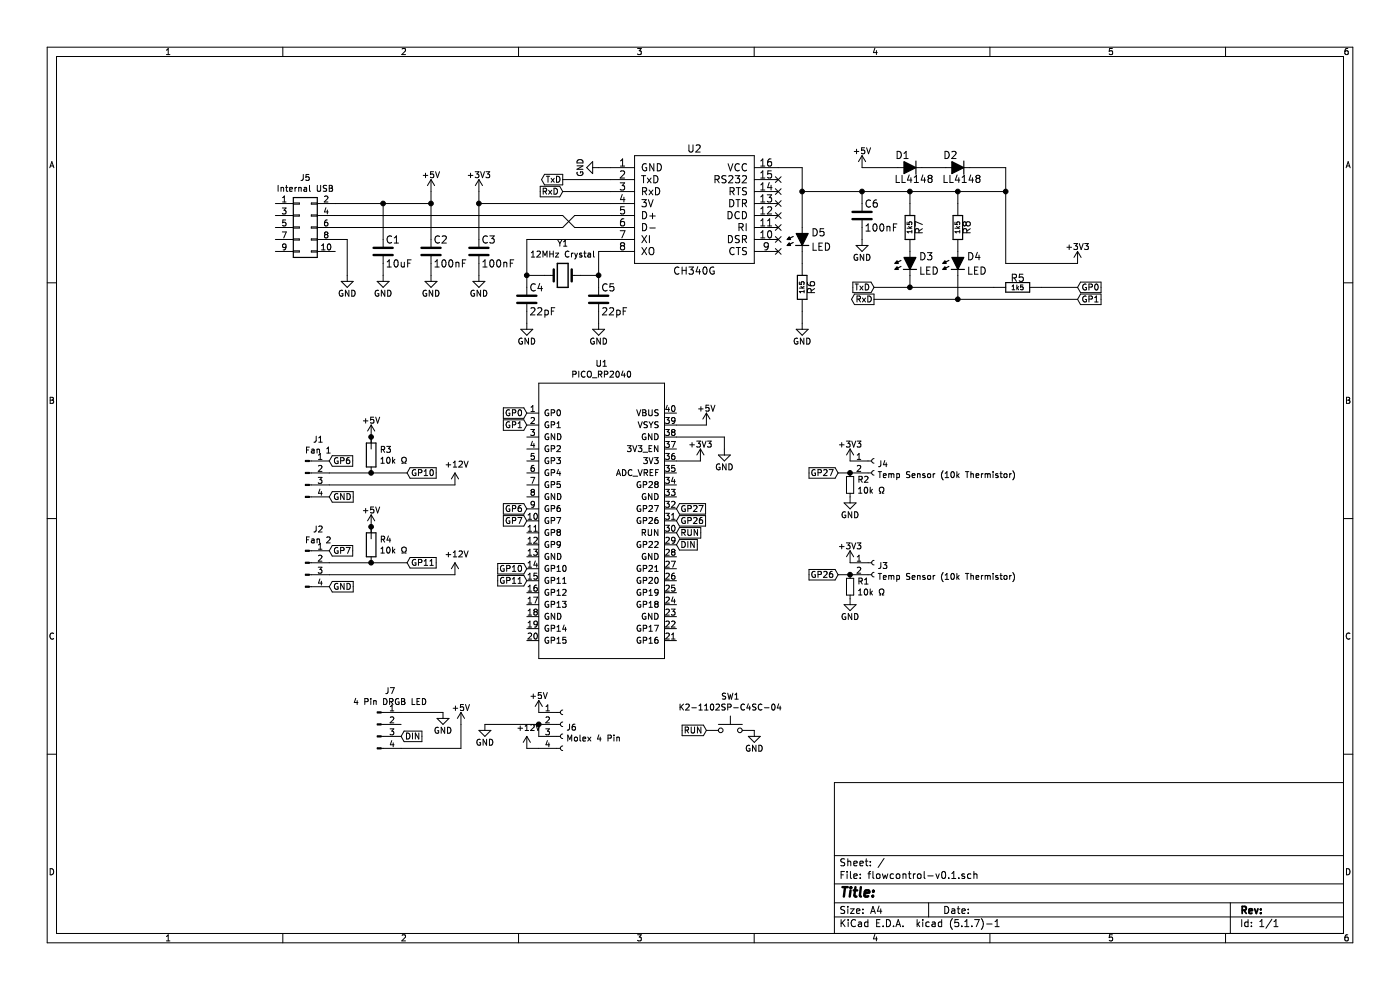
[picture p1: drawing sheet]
EESchema Schematic File Version 4
EELAYER 30 0
EELAYER END
$Descr A4 11693 8268
encoding utf-8
Sheet 1 1
Title ""
Date ""
Rev ""
Comp ""
Comment1 ""
Comment2 ""
Comment3 ""
Comment4 ""
$EndDescr
$Comp
L flowcontrol-v0.1-rescue:PICO_RP2040-Pico_rp2040 U1
U 1 1
P 5050 4400
F 0 "U1" H 5025 5765 50  0000 C CNN
F 1 "PICO_RP2040" H 5025 5674 50  0000 C CNN
F 2 "Pico:RPi_Pico_SMD_TH" H 4950 5850 50  0001 C CNN
F 3 "" H 4950 5850 50  0001 C CNN
	1    5050 4400
	1    0    0    -1  
$EndComp
$Comp
L flowcontrol-v0.1-rescue:R_Small-Device R1
U 1 1
P 7100 4900
F 0 "R1" H 7159 4946 50  0000 L CNN
F 1 "10k Ω" H 7159 4855 50  0000 L CNN
F 2 "Resistor_SMD:R_0603_1608Metric" H 7100 4900 50  0001 C CNN
F 3 "~" H 7100 4900 50  0001 C CNN
	1    7100 4900
	1    0    0    -1  
$EndComp
$Comp
L flowcontrol-v0.1-rescue:Conn_01x02_Female-Connector J3
U 1 1
P 7300 4700
F 0 "J3" H 7328 4676 50  0000 L CNN
F 1 "Temp Sensor (10k Thermistor)" H 7328 4585 50  0000 L CNN
F 2 "Connector_JST:JST_XH_B2B-XH-A_1x02_P2.50mm_Vertical" H 7300 4700 50  0001 C CNN
F 3 "~" H 7300 4700 50  0001 C CNN
	1    7300 4700
	1    0    0    -1  
$EndComp
$Comp
L flowcontrol-v0.1-rescue:R_Small-Device R2
U 1 1
P 7100 4050
F 0 "R2" H 7159 4096 50  0000 L CNN
F 1 "10k Ω" H 7159 4005 50  0000 L CNN
F 2 "Resistor_SMD:R_0603_1608Metric" H 7100 4050 50  0001 C CNN
F 3 "~" H 7100 4050 50  0001 C CNN
	1    7100 4050
	1    0    0    -1  
$EndComp
$Comp
L flowcontrol-v0.1-rescue:Conn_01x02_Female-Connector J4
U 1 1
P 7300 3850
F 0 "J4" H 7328 3826 50  0000 L CNN
F 1 "Temp Sensor (10k Thermistor)" H 7328 3735 50  0000 L CNN
F 2 "Connector_JST:JST_XH_B2B-XH-A_1x02_P2.50mm_Vertical" H 7300 3850 50  0001 C CNN
F 3 "~" H 7300 3850 50  0001 C CNN
	1    7300 3850
	1    0    0    -1  
$EndComp
Text GLabel 7000 4800 0    50   Input ~ 0
GP26
Text GLabel 7000 3950 0    50   Input ~ 0
GP27
Text GLabel 5650 4250 2    50   Input ~ 0
GP27
Text GLabel 5650 4350 2    50   Input ~ 0
GP26
$Comp
L flowcontrol-v0.1-rescue:Conn_01x04_Male-Connector J1
U 1 1
P 2550 3950
F 0 "J1" H 2658 4231 50  0000 C CNN
F 1 "Fan 1" H 2658 4140 50  0000 C CNN
F 2 "Connector_PinHeader_2.54mm:PinHeader_1x04_P2.54mm_Horizontal" H 2550 3950 50  0001 C CNN
F 3 "~" H 2550 3950 50  0001 C CNN
	1    2550 3950
	1    0    0    -1  
$EndComp
$Comp
L flowcontrol-v0.1-rescue:Conn_01x04_Male-Connector J2
U 1 1
P 2550 4700
F 0 "J2" H 2658 4981 50  0000 C CNN
F 1 "Fan 2" H 2658 4890 50  0000 C CNN
F 2 "Connector_PinHeader_2.54mm:PinHeader_1x04_P2.54mm_Horizontal" H 2550 4700 50  0001 C CNN
F 3 "~" H 2550 4700 50  0001 C CNN
	1    2550 4700
	1    0    0    -1  
$EndComp
Text GLabel 2750 4150 2    50   Input ~ 0
GND
Text GLabel 2750 4900 2    50   Input ~ 0
GND
Text GLabel 2750 3850 2    50   Input ~ 0
GP6
Text GLabel 2750 4600 2    50   Input ~ 0
GP7
Text GLabel 4400 4250 0    50   Input ~ 0
GP6
Text GLabel 4400 4350 0    50   Input ~ 0
GP7
Text GLabel 4400 3450 0    50   Input ~ 0
GP0
Text GLabel 4400 3550 0    50   Input ~ 0
GP1
$Comp
L flowcontrol-v0.1-rescue:Conn_01x04_Female-Connector J6
U 1 1
P 4700 6050
F 0 "J6" H 4728 6026 50  0000 L CNN
F 1 "Molex 4 Pin" H 4728 5935 50  0000 L CNN
F 2 "Connector_TE-Connectivity:TE_MATE-N-LOK_350211-1_1x04_P5.08mm_Vertical" H 4700 6050 50  0001 C CNN
F 3 "~" H 4700 6050 50  0001 C CNN
	1    4700 6050
	1    0    0    -1  
$EndComp
Wire Wire Line
	7000 3950 7100 3950
Connection ~ 7100 3950
Wire Wire Line
	7000 4800 7100 4800
Connection ~ 7100 4800
$Comp
L flowcontrol-v0.1-rescue:Conn_01x04_Male-Connector J7
U 1 1
P 3150 6050
F 0 "J7" H 3258 6331 50  0000 C CNN
F 1 "4 Pin DRGB LED" H 3258 6240 50  0000 C CNN
F 2 "Connector_PinHeader_2.54mm:PinHeader_1x04_P2.54mm_Vertical" H 3150 6050 50  0001 C CNN
F 3 "~" H 3150 6050 50  0001 C CNN
	1    3150 6050
	1    0    0    -1  
$EndComp
Text GLabel 3350 6150 2    50   Input ~ 0
DIN
Text GLabel 5650 4550 2    50   Input ~ 0
DIN
$Comp
L flowcontrol-v0.1-rescue:R-Device R3
U 1 1
P 3100 3800
F 0 "R3" H 3170 3846 50  0000 L CNN
F 1 "10k Ω" H 3170 3755 50  0000 L CNN
F 2 "Resistor_SMD:R_0603_1608Metric" V 3030 3800 50  0001 C CNN
F 3 "~" H 3100 3800 50  0001 C CNN
	1    3100 3800
	1    0    0    -1  
$EndComp
$Comp
L flowcontrol-v0.1-rescue:R-Device R4
U 1 1
P 3100 4550
F 0 "R4" H 3170 4596 50  0000 L CNN
F 1 "10k Ω" H 3170 4505 50  0000 L CNN
F 2 "Resistor_SMD:R_0603_1608Metric" V 3030 4550 50  0001 C CNN
F 3 "~" H 3100 4550 50  0001 C CNN
	1    3100 4550
	1    0    0    -1  
$EndComp
Wire Wire Line
	2750 3950 3100 3950
Wire Wire Line
	2750 4700 3100 4700
Text GLabel 3400 3950 2    50   Input ~ 0
GP10
Text GLabel 3400 4700 2    50   Input ~ 0
GP11
Connection ~ 3100 4700
Wire Wire Line
	3100 4700 3400 4700
Wire Wire Line
	3400 3950 3100 3950
Connection ~ 3100 3950
Text GLabel 4400 4750 0    50   Input ~ 0
GP10
Text GLabel 4400 4850 0    50   Input ~ 0
GP11
$Comp
L flowcontrol-v0.1-rescue:CH340G-CH340G_D-SUN-V3.0-rescue U2
U 1 1
P 5800 1800
F 0 "U2" H 5800 2360 60  0000 C CNN
F 1 "CH340G" H 5800 1340 60  0000 C CNN
F 2 "Package_SO:SOIC-16_3.9x9.9mm_P1.27mm" H 5800 1250 40  0001 C CNN
F 3 "" H 5800 1800 60  0000 C CNN
	1    5800 1800
	1    0    0    -1  
$EndComp
$Comp
L flowcontrol-v0.1-rescue:diode-CH340G_D-SUN-V3.0-rescue D1
U 1 1
P 7600 1400
F 0 "D1" V 7700 1400 60  0000 L CNN
F 1 "LL4148" V 7500 1200 60  0000 L CNN
F 2 "Diode_SMD:D_SMA" H 7675 1250 40  0001 L CNN
F 3 "" H 7600 1400 60  0000 C CNN
	1    7600 1400
	0    -1   -1   0   
$EndComp
$Comp
L flowcontrol-v0.1-rescue:C-CH340G_D-SUN-V3.0-rescue C2
U 1 1
P 3600 2100
F 0 "C2" H 3620 2200 60  0000 L CNN
F 1 "100nF" H 3620 2000 60  0000 L CNN
F 2 "Capacitor_SMD:C_0603_1608Metric" H 3620 1910 40  0001 L CNN
F 3 "" H 3600 2100 60  0000 C CNN
	1    3600 2100
	1    0    0    -1  
$EndComp
$Comp
L flowcontrol-v0.1-rescue:R-CH340G_D-SUN-V3.0-rescue R6
U 1 1
P 6700 2400
F 0 "R6" H 6700 2480 60  0000 C CNN
F 1 "1k5" H 6700 2400 40  0000 C CNN
F 2 "Resistor_SMD:R_0603_1608Metric" H 6700 2340 40  0001 C CNN
F 3 "" H 6700 2400 60  0000 C CNN
	1    6700 2400
	0    1    1    0   
$EndComp
$Comp
L flowcontrol-v0.1-rescue:diode_LED-CH340G_D-SUN-V3.0-rescue D5
U 1 1
P 6700 2000
F 0 "D5" H 6775 2060 60  0000 L CNN
F 1 "LED" H 6775 1940 60  0000 L CNN
F 2 "Diode_SMD:D_SMA" H 6775 1850 40  0001 L CNN
F 3 "" H 6700 2000 60  0000 C CNN
	1    6700 2000
	1    0    0    -1  
$EndComp
$Comp
L flowcontrol-v0.1-rescue:C-CH340G_D-SUN-V3.0-rescue C1
U 1 1
P 3200 2100
F 0 "C1" H 3220 2200 60  0000 L CNN
F 1 "10uF" H 3220 2000 60  0000 L CNN
F 2 "Capacitor_SMD:C_0603_1608Metric" H 3220 1910 40  0001 L CNN
F 3 "" H 3200 2100 60  0000 C CNN
	1    3200 2100
	1    0    0    -1  
$EndComp
$Comp
L flowcontrol-v0.1-rescue:GND-CH340G_D-SUN-V3.0-rescue #PWR0101
U 1 1
P 2900 2300
F 0 "#PWR0101" H 2900 2050 50  0001 C CNN
F 1 "GND" H 2900 2150 50  0000 C CNN
F 2 "" H 2900 2300 60  0000 C CNN
F 3 "" H 2900 2300 60  0000 C CNN
	1    2900 2300
	1    0    0    -1  
$EndComp
$Comp
L flowcontrol-v0.1-rescue:GND-CH340G_D-SUN-V3.0-rescue #PWR0102
U 1 1
P 3200 2300
F 0 "#PWR0102" H 3200 2050 50  0001 C CNN
F 1 "GND" H 3200 2150 50  0000 C CNN
F 2 "" H 3200 2300 60  0000 C CNN
F 3 "" H 3200 2300 60  0000 C CNN
	1    3200 2300
	1    0    0    -1  
$EndComp
$Comp
L flowcontrol-v0.1-rescue:GND-CH340G_D-SUN-V3.0-rescue #PWR0103
U 1 1
P 3600 2300
F 0 "#PWR0103" H 3600 2050 50  0001 C CNN
F 1 "GND" H 3600 2150 50  0000 C CNN
F 2 "" H 3600 2300 60  0000 C CNN
F 3 "" H 3600 2300 60  0000 C CNN
	1    3600 2300
	1    0    0    -1  
$EndComp
$Comp
L flowcontrol-v0.1-rescue:C-CH340G_D-SUN-V3.0-rescue C4
U 1 1
P 4400 2500
F 0 "C4" H 4420 2600 60  0000 L CNN
F 1 "22pF" H 4420 2400 60  0000 L CNN
F 2 "Capacitor_SMD:C_0603_1608Metric" H 4420 2310 40  0001 L CNN
F 3 "" H 4400 2500 60  0000 C CNN
	1    4400 2500
	1    0    0    -1  
$EndComp
$Comp
L flowcontrol-v0.1-rescue:C-CH340G_D-SUN-V3.0-rescue C5
U 1 1
P 5000 2500
F 0 "C5" H 5020 2600 60  0000 L CNN
F 1 "22pF" H 5020 2400 60  0000 L CNN
F 2 "Capacitor_SMD:C_0603_1608Metric" H 5020 2310 40  0001 L CNN
F 3 "" H 5000 2500 60  0000 C CNN
	1    5000 2500
	1    0    0    -1  
$EndComp
$Comp
L flowcontrol-v0.1-rescue:GND-CH340G_D-SUN-V3.0-rescue #PWR0104
U 1 1
P 4400 2700
F 0 "#PWR0104" H 4400 2450 50  0001 C CNN
F 1 "GND" H 4400 2550 50  0000 C CNN
F 2 "" H 4400 2700 60  0000 C CNN
F 3 "" H 4400 2700 60  0000 C CNN
	1    4400 2700
	1    0    0    -1  
$EndComp
$Comp
L flowcontrol-v0.1-rescue:GND-CH340G_D-SUN-V3.0-rescue #PWR0105
U 1 1
P 5000 2700
F 0 "#PWR0105" H 5000 2450 50  0001 C CNN
F 1 "GND" H 5000 2550 50  0000 C CNN
F 2 "" H 5000 2700 60  0000 C CNN
F 3 "" H 5000 2700 60  0000 C CNN
	1    5000 2700
	1    0    0    -1  
$EndComp
$Comp
L flowcontrol-v0.1-rescue:diode-CH340G_D-SUN-V3.0-rescue D2
U 1 1
P 8000 1400
F 0 "D2" V 8100 1400 60  0000 L CNN
F 1 "LL4148" V 7900 1200 60  0000 L CNN
F 2 "Diode_SMD:D_SMA" H 8075 1250 40  0001 L CNN
F 3 "" H 8000 1400 60  0000 C CNN
	1    8000 1400
	0    -1   -1   0   
$EndComp
$Comp
L flowcontrol-v0.1-rescue:+5V-CH340G_D-SUN-V3.0-rescue #PWR0106
U 1 1
P 3600 1600
F 0 "#PWR0106" H 3600 1450 50  0001 C CNN
F 1 "+5V" H 3600 1740 50  0000 C CNN
F 2 "" H 3600 1600 60  0000 C CNN
F 3 "" H 3600 1600 60  0000 C CNN
	1    3600 1600
	1    0    0    -1  
$EndComp
$Comp
L flowcontrol-v0.1-rescue:+5V-CH340G_D-SUN-V3.0-rescue #PWR0107
U 1 1
P 7200 1400
F 0 "#PWR0107" H 7200 1250 50  0001 C CNN
F 1 "+5V" H 7200 1540 50  0000 C CNN
F 2 "" H 7200 1400 60  0000 C CNN
F 3 "" H 7200 1400 60  0000 C CNN
	1    7200 1400
	1    0    0    -1  
$EndComp
$Comp
L flowcontrol-v0.1-rescue:R-CH340G_D-SUN-V3.0-rescue R7
U 1 1
P 7600 1900
F 0 "R7" H 7600 1980 60  0000 C CNN
F 1 "1k5" H 7600 1900 40  0000 C CNN
F 2 "Resistor_SMD:R_0603_1608Metric" H 7600 1840 40  0001 C CNN
F 3 "" H 7600 1900 60  0000 C CNN
	1    7600 1900
	0    1    1    0   
$EndComp
$Comp
L flowcontrol-v0.1-rescue:diode_LED-CH340G_D-SUN-V3.0-rescue D3
U 1 1
P 7600 2200
F 0 "D3" H 7675 2260 60  0000 L CNN
F 1 "LED" H 7675 2140 60  0000 L CNN
F 2 "Diode_SMD:D_SMA" H 7675 2050 40  0001 L CNN
F 3 "" H 7600 2200 60  0000 C CNN
	1    7600 2200
	1    0    0    -1  
$EndComp
$Comp
L flowcontrol-v0.1-rescue:R-CH340G_D-SUN-V3.0-rescue R8
U 1 1
P 8000 1900
F 0 "R8" H 8000 1980 60  0000 C CNN
F 1 "1k5" H 8000 1900 40  0000 C CNN
F 2 "Resistor_SMD:R_0603_1608Metric" H 8000 1840 40  0001 C CNN
F 3 "" H 8000 1900 60  0000 C CNN
	1    8000 1900
	0    1    1    0   
$EndComp
$Comp
L flowcontrol-v0.1-rescue:diode_LED-CH340G_D-SUN-V3.0-rescue D4
U 1 1
P 8000 2200
F 0 "D4" H 8075 2260 60  0000 L CNN
F 1 "LED" H 8075 2140 60  0000 L CNN
F 2 "Diode_SMD:D_SMA" H 8075 2050 40  0001 L CNN
F 3 "" H 8000 2200 60  0000 C CNN
	1    8000 2200
	1    0    0    -1  
$EndComp
$Comp
L flowcontrol-v0.1-rescue:+3V3-CH340G_D-SUN-V3.0-rescue #PWR0108
U 1 1
P 4000 1600
F 0 "#PWR0108" H 4000 1450 50  0001 C CNN
F 1 "+3V3" H 4000 1740 50  0000 C CNN
F 2 "" H 4000 1600 60  0000 C CNN
F 3 "" H 4000 1600 60  0000 C CNN
	1    4000 1600
	1    0    0    -1  
$EndComp
$Comp
L flowcontrol-v0.1-rescue:+3V3-CH340G_D-SUN-V3.0-rescue #PWR0109
U 1 1
P 9000 2200
F 0 "#PWR0109" H 9000 2050 50  0001 C CNN
F 1 "+3V3" H 9000 2340 50  0000 C CNN
F 2 "" H 9000 2200 60  0000 C CNN
F 3 "" H 9000 2200 60  0000 C CNN
	1    9000 2200
	1    0    0    -1  
$EndComp
$Comp
L flowcontrol-v0.1-rescue:GND-CH340G_D-SUN-V3.0-rescue #PWR0110
U 1 1
P 6700 2700
F 0 "#PWR0110" H 6700 2450 50  0001 C CNN
F 1 "GND" H 6700 2550 50  0000 C CNN
F 2 "" H 6700 2700 60  0000 C CNN
F 3 "" H 6700 2700 60  0000 C CNN
	1    6700 2700
	1    0    0    -1  
$EndComp
$Comp
L flowcontrol-v0.1-rescue:GND-CH340G_D-SUN-V3.0-rescue #PWR0111
U 1 1
P 6050 3750
F 0 "#PWR0111" H 6050 3500 50  0001 C CNN
F 1 "GND" H 6050 3600 50  0000 C CNN
F 2 "" H 6050 3750 60  0000 C CNN
F 3 "" H 6050 3750 60  0000 C CNN
	1    6050 3750
	1    0    0    -1  
$EndComp
$Comp
L flowcontrol-v0.1-rescue:R-CH340G_D-SUN-V3.0-rescue R5
U 1 1
P 8500 2400
F 0 "R5" H 8500 2480 60  0000 C CNN
F 1 "1k5" H 8500 2400 40  0000 C CNN
F 2 "Resistor_SMD:R_0603_1608Metric" H 8500 2340 40  0001 C CNN
F 3 "" H 8500 2400 60  0000 C CNN
	1    8500 2400
	1    0    0    -1  
$EndComp
NoConn ~ 6500 1500
NoConn ~ 6500 1600
NoConn ~ 6500 1700
NoConn ~ 6500 1800
NoConn ~ 6500 1900
NoConn ~ 6500 2000
NoConn ~ 6500 2100
$Comp
L flowcontrol-v0.1-rescue:C-CH340G_D-SUN-V3.0-rescue C3
U 1 1
P 4000 2100
F 0 "C3" H 4020 2200 60  0000 L CNN
F 1 "100nF" H 4020 2000 60  0000 L CNN
F 2 "Capacitor_SMD:C_0603_1608Metric" H 4020 1910 40  0001 L CNN
F 3 "" H 4000 2100 60  0000 C CNN
	1    4000 2100
	1    0    0    -1  
$EndComp
$Comp
L flowcontrol-v0.1-rescue:GND-CH340G_D-SUN-V3.0-rescue #PWR0112
U 1 1
P 4000 2300
F 0 "#PWR0112" H 4000 2050 50  0001 C CNN
F 1 "GND" H 4000 2150 50  0000 C CNN
F 2 "" H 4000 2300 60  0000 C CNN
F 3 "" H 4000 2300 60  0000 C CNN
	1    4000 2300
	1    0    0    -1  
$EndComp
$Comp
L flowcontrol-v0.1-rescue:GND-CH340G_D-SUN-V3.0-rescue #PWR0113
U 1 1
P 5000 1400
F 0 "#PWR0113" H 5000 1150 50  0001 C CNN
F 1 "GND" H 5000 1250 50  0000 C CNN
F 2 "" H 5000 1400 60  0000 C CNN
F 3 "" H 5000 1400 60  0000 C CNN
	1    5000 1400
	0    1    1    0   
$EndComp
Text GLabel 4700 1500 0    50   Output ~ 0
TxD
Text GLabel 7300 2500 0    50   Output ~ 0
RxD
Text GLabel 7300 2400 0    50   Input ~ 0
TxD
Text GLabel 4700 1600 0    50   Input ~ 0
RxD
$Comp
L flowcontrol-v0.1-rescue:C-CH340G_D-SUN-V3.0-rescue C6
U 1 1
P 7200 1800
F 0 "C6" H 7220 1900 60  0000 L CNN
F 1 "100nF" H 7220 1700 60  0000 L CNN
F 2 "Capacitor_SMD:C_0603_1608Metric" H 7220 1610 40  0001 L CNN
F 3 "" H 7200 1800 60  0000 C CNN
	1    7200 1800
	1    0    0    -1  
$EndComp
$Comp
L flowcontrol-v0.1-rescue:GND-CH340G_D-SUN-V3.0-rescue #PWR0114
U 1 1
P 7200 2000
F 0 "#PWR0114" H 7200 1750 50  0001 C CNN
F 1 "GND" H 7200 1850 50  0000 C CNN
F 2 "" H 7200 2000 60  0000 C CNN
F 3 "" H 7200 2000 60  0000 C CNN
	1    7200 2000
	1    0    0    -1  
$EndComp
Wire Wire Line
	2800 1700 3200 1700
Wire Wire Line
	3600 1600 3600 1700
Wire Wire Line
	3200 2000 3200 1700
Connection ~ 3200 1700
Wire Wire Line
	3600 2300 3600 2200
Wire Wire Line
	3200 2300 3200 2200
Wire Wire Line
	2800 1800 4700 1800
Wire Wire Line
	2800 1900 4700 1900
Wire Wire Line
	4700 1900 4800 1800
Wire Wire Line
	4700 1800 4800 1900
Wire Wire Line
	4800 1800 5100 1800
Wire Wire Line
	4800 1900 5100 1900
Wire Wire Line
	5100 2100 5000 2100
Wire Wire Line
	4400 2000 4400 2300
Wire Wire Line
	4400 2000 5100 2000
Connection ~ 4400 2300
Wire Wire Line
	4400 2600 4400 2700
Wire Wire Line
	5000 2600 5000 2700
Wire Wire Line
	7700 1400 7900 1400
Wire Wire Line
	7200 1400 7500 1400
Wire Wire Line
	8100 1400 8400 1400
Wire Wire Line
	6700 1600 7200 1600
Wire Wire Line
	6700 1400 6700 1600
Wire Wire Line
	6700 1400 6500 1400
Wire Wire Line
	6700 2200 6700 2100
Wire Wire Line
	8000 1600 8000 1700
Wire Wire Line
	7600 1700 7600 1600
Connection ~ 7600 1600
Wire Wire Line
	7600 2300 7600 2400
Wire Wire Line
	8000 2300 8000 2500
Wire Wire Line
	4000 1700 5100 1700
Wire Wire Line
	4000 1600 4000 1700
Wire Wire Line
	8400 2200 9000 2200
Wire Wire Line
	8400 1400 8400 1600
Connection ~ 8000 1600
Wire Wire Line
	6050 3650 6050 3750
Wire Wire Line
	6700 2700 6700 2600
Wire Wire Line
	7300 2500 8000 2500
Wire Wire Line
	9000 2400 8700 2400
Wire Wire Line
	7300 2400 7600 2400
Connection ~ 7600 2400
Connection ~ 8000 2500
Connection ~ 3600 1700
Wire Wire Line
	4000 2300 4000 2200
Connection ~ 4000 1700
Wire Wire Line
	5000 1400 5100 1400
Wire Wire Line
	5100 1500 4700 1500
Wire Wire Line
	5100 1600 4700 1600
Connection ~ 6700 1600
Connection ~ 8400 1600
Wire Wire Line
	7200 2000 7200 1900
Wire Wire Line
	7200 1700 7200 1600
Connection ~ 7200 1600
Wire Wire Line
	3200 1700 3600 1700
Wire Wire Line
	4400 2300 4400 2400
Wire Wire Line
	7600 1600 8000 1600
Wire Wire Line
	8000 1600 8400 1600
Wire Wire Line
	7600 2400 8300 2400
Wire Wire Line
	8000 2500 9000 2500
Wire Wire Line
	3600 1700 3600 2000
Wire Wire Line
	4000 1700 4000 2000
Wire Wire Line
	6700 1600 6700 1900
Wire Wire Line
	8400 1600 8400 2200
Wire Wire Line
	7200 1600 7600 1600
Wire Wire Line
	5650 3650 6050 3650
Text GLabel 9000 2400 2    50   Input ~ 0
GP0
Text GLabel 9000 2500 2    50   Input ~ 0
GP1
$Comp
L flowcontrol-v0.1-rescue:+5V-CH340G_D-SUN-V3.0-rescue #PWR0115
U 1 1
P 5900 3550
F 0 "#PWR0115" H 5900 3400 50  0001 C CNN
F 1 "+5V" H 5900 3690 50  0000 C CNN
F 2 "" H 5900 3550 60  0000 C CNN
F 3 "" H 5900 3550 60  0000 C CNN
	1    5900 3550
	1    0    0    -1  
$EndComp
$Comp
L flowcontrol-v0.1-rescue:+3V3-CH340G_D-SUN-V3.0-rescue #PWR0116
U 1 1
P 5850 3850
F 0 "#PWR0116" H 5850 3700 50  0001 C CNN
F 1 "+3V3" H 5850 3990 50  0000 C CNN
F 2 "" H 5850 3850 60  0000 C CNN
F 3 "" H 5850 3850 60  0000 C CNN
	1    5850 3850
	1    0    0    -1  
$EndComp
Wire Wire Line
	5650 3850 5850 3850
Wire Wire Line
	5650 3550 5900 3550
$Comp
L flowcontrol-v0.1-rescue:+3V3-CH340G_D-SUN-V3.0-rescue #PWR0117
U 1 1
P 7100 3850
F 0 "#PWR0117" H 7100 3700 50  0001 C CNN
F 1 "+3V3" H 7100 3990 50  0000 C CNN
F 2 "" H 7100 3850 60  0000 C CNN
F 3 "" H 7100 3850 60  0000 C CNN
	1    7100 3850
	1    0    0    -1  
$EndComp
$Comp
L flowcontrol-v0.1-rescue:+3V3-CH340G_D-SUN-V3.0-rescue #PWR0118
U 1 1
P 7100 4700
F 0 "#PWR0118" H 7100 4550 50  0001 C CNN
F 1 "+3V3" H 7100 4840 50  0000 C CNN
F 2 "" H 7100 4700 60  0000 C CNN
F 3 "" H 7100 4700 60  0000 C CNN
	1    7100 4700
	1    0    0    -1  
$EndComp
$Comp
L flowcontrol-v0.1-rescue:GND-CH340G_D-SUN-V3.0-rescue #PWR0119
U 1 1
P 7100 4150
F 0 "#PWR0119" H 7100 3900 50  0001 C CNN
F 1 "GND" H 7100 4000 50  0000 C CNN
F 2 "" H 7100 4150 60  0000 C CNN
F 3 "" H 7100 4150 60  0000 C CNN
	1    7100 4150
	1    0    0    -1  
$EndComp
$Comp
L flowcontrol-v0.1-rescue:GND-CH340G_D-SUN-V3.0-rescue #PWR0120
U 1 1
P 7100 5000
F 0 "#PWR0120" H 7100 4750 50  0001 C CNN
F 1 "GND" H 7100 4850 50  0000 C CNN
F 2 "" H 7100 5000 60  0000 C CNN
F 3 "" H 7100 5000 60  0000 C CNN
	1    7100 5000
	1    0    0    -1  
$EndComp
$Comp
L flowcontrol-v0.1-rescue:GND-CH340G_D-SUN-V3.0-rescue #PWR0121
U 1 1
P 4050 6050
F 0 "#PWR0121" H 4050 5800 50  0001 C CNN
F 1 "GND" H 4050 5900 50  0000 C CNN
F 2 "" H 4050 6050 60  0000 C CNN
F 3 "" H 4050 6050 60  0000 C CNN
	1    4050 6050
	1    0    0    -1  
$EndComp
Wire Wire Line
	4500 6150 4500 6050
$Comp
L flowcontrol-v0.1-rescue:+5V-CH340G_D-SUN-V3.0-rescue #PWR0122
U 1 1
P 4500 5950
F 0 "#PWR0122" H 4500 5800 50  0001 C CNN
F 1 "+5V" H 4500 6090 50  0000 C CNN
F 2 "" H 4500 5950 60  0000 C CNN
F 3 "" H 4500 5950 60  0000 C CNN
	1    4500 5950
	1    0    0    -1  
$EndComp
Wire Wire Line
	4050 6050 4500 6050
Connection ~ 4500 6050
Wire Wire Line
	4400 6250 4500 6250
$Comp
L flowcontrol-v0.1-rescue:+5V-CH340G_D-SUN-V3.0-rescue #PWR0123
U 1 1
P 3100 3650
F 0 "#PWR0123" H 3100 3500 50  0001 C CNN
F 1 "+5V" H 3100 3790 50  0000 C CNN
F 2 "" H 3100 3650 60  0000 C CNN
F 3 "" H 3100 3650 60  0000 C CNN
	1    3100 3650
	1    0    0    -1  
$EndComp
Wire Wire Line
	3100 3650 3100 3750
$Comp
L flowcontrol-v0.1-rescue:+5V-CH340G_D-SUN-V3.0-rescue #PWR0124
U 1 1
P 3100 4400
F 0 "#PWR0124" H 3100 4250 50  0001 C CNN
F 1 "+5V" H 3100 4540 50  0000 C CNN
F 2 "" H 3100 4400 60  0000 C CNN
F 3 "" H 3100 4400 60  0000 C CNN
	1    3100 4400
	1    0    0    -1  
$EndComp
Wire Wire Line
	3100 4400 3100 4500
Connection ~ 3100 4400
Connection ~ 3100 3650
Text GLabel 5900 6100 0    50   Input ~ 0
RUN
$Comp
L flowcontrol-v0.1-rescue:GND-CH340G_D-SUN-V3.0-rescue #PWR0125
U 1 1
P 6300 6100
F 0 "#PWR0125" H 6300 5850 50  0001 C CNN
F 1 "GND" H 6300 5950 50  0000 C CNN
F 2 "" H 6300 6100 60  0000 C CNN
F 3 "" H 6300 6100 60  0000 C CNN
	1    6300 6100
	1    0    0    -1  
$EndComp
Wire Wire Line
	2800 2000 2900 2000
$Comp
L Connector_Generic:Conn_02x05_Odd_Even J5
U 1 1
P 2500 1900
F 0 "J5" H 2550 2317 50  0000 C CNN
F 1 "Internal USB" H 2550 2226 50  0000 C CNN
F 2 "Connector_PinSocket_2.54mm:PinSocket_2x05_P2.54mm_Vertical" H 2500 1900 50  0001 C CNN
F 3 "~" H 2500 1900 50  0001 C CNN
	1    2500 1900
	1    0    0    -1  
$EndComp
Wire Wire Line
	2900 2000 2900 2300
$Comp
L flowcontrol-v0.1-rescue:GND-CH340G_D-SUN-V3.0-rescue #PWR0126
U 1 1
P 3700 5950
F 0 "#PWR0126" H 3700 5700 50  0001 C CNN
F 1 "GND" H 3700 5800 50  0000 C CNN
F 2 "" H 3700 5950 60  0000 C CNN
F 3 "" H 3700 5950 60  0000 C CNN
	1    3700 5950
	1    0    0    -1  
$EndComp
Wire Wire Line
	3350 5950 3700 5950
Text GLabel 5650 4450 2    50   Input ~ 0
RUN
Wire Wire Line
	5000 2300 5000 2400
Wire Wire Line
	5000 2300 5000 2100
Connection ~ 5000 2300
$Comp
L Device:Crystal Y1
U 1 1
P 4700 2300
F 0 "Y1" H 4700 2568 50  0000 C CNN
F 1 "12MHz Crystal" H 4700 2477 50  0000 C CNN
F 2 "Crystal:Crystal_SMD_HC49-SD" H 4700 2300 50  0001 C CNN
F 3 "~" H 4700 2300 50  0001 C CNN
	1    4700 2300
	1    0    0    -1  
$EndComp
Wire Wire Line
	4400 2300 4550 2300
Wire Wire Line
	4850 2300 5000 2300
$Comp
L flowcontrol-v0.1-rescue:+5V-CH340G_D-SUN-V3.0-rescue #PWR0127
U 1 1
P 3850 6050
F 0 "#PWR0127" H 3850 5900 50  0001 C CNN
F 1 "+5V" H 3850 6190 50  0000 C CNN
F 2 "" H 3850 6050 60  0000 C CNN
F 3 "" H 3850 6050 60  0000 C CNN
	1    3850 6050
	1    0    0    -1  
$EndComp
Wire Wire Line
	3350 6250 3850 6250
Wire Wire Line
	3850 6250 3850 6050
$Comp
L power:+12V #PWR0128
U 1 1
P 3800 4050
F 0 "#PWR0128" H 3800 3900 50  0001 C CNN
F 1 "+12V" H 3815 4223 50  0000 C CNN
F 2 "" H 3800 4050 50  0001 C CNN
F 3 "" H 3800 4050 50  0001 C CNN
	1    3800 4050
	1    0    0    -1  
$EndComp
Wire Wire Line
	3800 4050 2750 4050
$Comp
L power:+12V #PWR0129
U 1 1
P 3800 4800
F 0 "#PWR0129" H 3800 4650 50  0001 C CNN
F 1 "+12V" H 3815 4973 50  0000 C CNN
F 2 "" H 3800 4800 50  0001 C CNN
F 3 "" H 3800 4800 50  0001 C CNN
	1    3800 4800
	1    0    0    -1  
$EndComp
Wire Wire Line
	3800 4800 2750 4800
$Comp
L power:+12V #PWR0130
U 1 1
P 4400 6250
F 0 "#PWR0130" H 4400 6100 50  0001 C CNN
F 1 "+12V" H 4415 6423 50  0000 C CNN
F 2 "" H 4400 6250 50  0001 C CNN
F 3 "" H 4400 6250 50  0001 C CNN
	1    4400 6250
	1    0    0    -1  
$EndComp
$Comp
L Switch:SW_Push SW1
U 1 1
P 6100 6100
F 0 "SW1" H 6100 6385 50  0000 C CNN
F 1 "K2-1102SP-C4SC-04" H 6100 6294 50  0000 C CNN
F 2 "Button_Switch_SMD:SW_Push_1P1T_NO_6x6mm_H9.5mm" H 6100 6300 50  0001 C CNN
F 3 "~" H 6100 6300 50  0001 C CNN
	1    6100 6100
	1    0    0    -1  
$EndComp
$EndSCHEMATC
